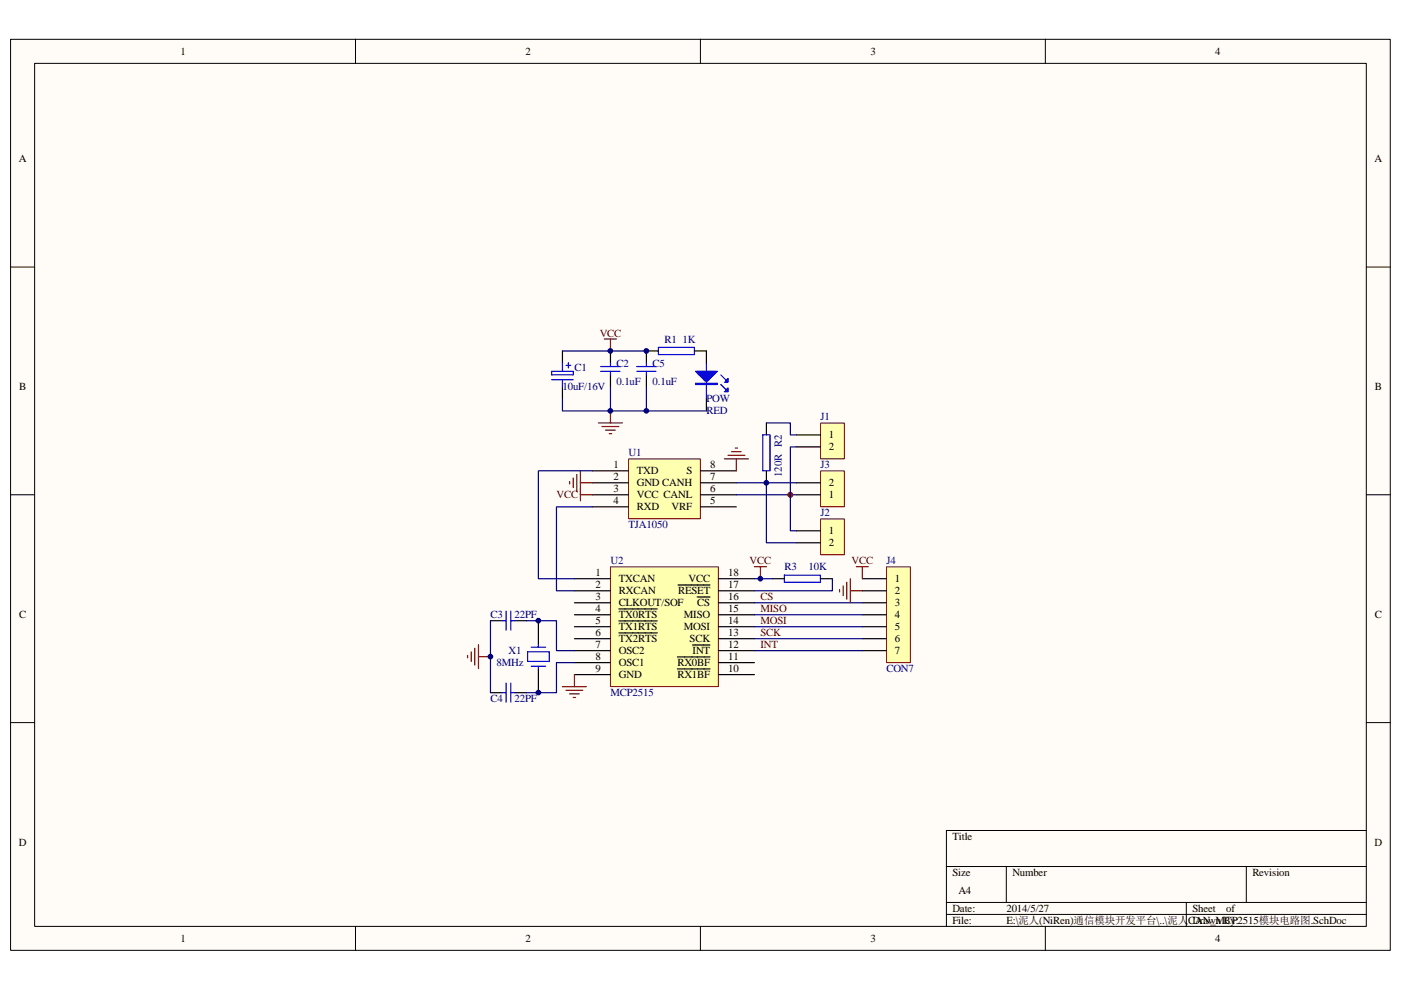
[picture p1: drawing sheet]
<svg xmlns="http://www.w3.org/2000/svg" width="297mm" height="210mm" viewBox="0 0 297 210" stroke-linecap="round" stroke-linejoin="round" font-family="sans-serif">
<path d="M2.3 8.4h292.5v193.2h-292.5z" fill="#fffcf8"/>
<path d="M2.2 8.3h292.6v193.3h-292.6z" fill="none" stroke="#000" stroke-width=".21"/>
<path d="M7.4 13.5h282.3v183h-282.3z" fill="#fffcf8"/>
<g fill="none" stroke="#000" stroke-width=".21">
<path d="M7.3 13.4h282.4v183.1h-282.4zM75.4 8.3v5.1M148.5 8.3v5.1M221.6 8.3v5.1M2.2 56.6h5.1M289.7 56.6h5.1M2.2 104.9h5.1M289.7 104.9h5.1M2.2 153.3h5.1M289.7 153.3h5.1M289.7 176.1h-89v20.4M75.4 196.5v5.1"/>
<path d="M148.5 196.5v5.1M200.7 183.8h89M200.7 191.4h89M200.7 194h89M213.4 183.8v7.6M221.6 196.5v5.1M251.5 191.4v5.1M264.2 183.8v7.6"/>
</g>
<circle cx="167.6" cy="104.9" r=".49" fill="#000080" stroke="#000080" stroke-width=".21"/>
<path d="M129.5 120.2h22.8v25.4h-22.8z" fill="#ffffb0"/>
<path d="M129.4 120.2h22.9v25.4h-22.9z" fill="none" stroke="#800000" stroke-width=".21"/>
<g fill="none" stroke="#000" stroke-width=".25">
<path d="M121.8 122.7h7.6M121.8 125.3h7.6M121.8 127.8h7.6M121.8 130.4h7.6M121.8 132.9h7.6M121.8 135.5h7.6M121.8 138h7.6M131.2 129.2h8.1M131.2 131.7h8.1M131.2 134.2h8.1M143.6 139.3h6.9M143.8 124.1h6.7"/>
<path d="M146.8 136.8h3.7M147.8 126.6h2.7M152.3 122.7h7.7M152.3 125.3h7.7M152.3 127.8h7.7M152.3 130.4h7.7M152.3 132.9h7.7M152.3 135.5h7.7M152.3 138h7.7M121.8 140.5h7.6M121.8 143.1h7.6M143.6 141.9h6.9"/>
<path d="M152.3 140.5h7.7M152.3 143.1h7.7"/>
</g>
<path d="M133.3 97.4h15.2v12.6h-15.2z" fill="#ffffb0"/>
<path d="M133.3 97.3h15.2v12.7h-15.2z" fill="none" stroke="#800000" stroke-width=".21"/>
<g fill="none" stroke="#000" stroke-width=".25">
<path d="M119.2 74.4v2.6M129.4 74.4v2.6M129.4 79.5v2.6M137.1 74.4h2.5M147.2 74.4h2.6v2.6M119.2 82.1v2.5M125.6 99.9h7.6M148.5 99.9h7.6M149.8 84.6v2.6M162.5 89.7v2.5M162.5 99.9v2.5M125.6 102.4h7.6"/>
<path d="M125.6 104.9h7.6M125.6 107.5h7.6M148.5 102.4h7.6M148.5 104.9h7.6M148.5 107.5h7.6M104 131.7h2.5M109.1 131.7h2.5M114.1 131.7v5M163.8 122.7h2.5M173.9 122.7h2.6M104 146.9h2.5M109.1 146.9h2.5"/>
<path d="M114.1 141.8v5.1"/>
</g>
<g fill="none" stroke="#00f" stroke-width=".25">
<path d="M117 78.8h4.5v.7h-4.5zM119.2 77v1.8M120 77.5h1M120.5 77v1M127.4 78.8h4.1M127.4 77.7h4.1M129.4 77v.7M129.4 78.8v.7M139.6 73.7h7.6v1.5h-7.6zM147.7 79h4.1M148 78.8v.5h3.6v-.5M148.2 78.8v.7h3.1v-.7"/>
<path d="M148.5 78.8v1h2.5v-1M148.8 78.8v1.2h2v-1.2M149 78.8v1.5h1.5v-1.5M149.3 78.8v1.7h1v-1.7M149.5 78.8v2M149.8 77v7.6M150 78.8v2M152.8 79.5l1 1M117 80.5h4.5M119.2 80.5v1.6M147.5 81.3h4.6v.3h-4.6zM149.5 81.3v.3"/>
<path d="M149.5 80.8h.5M150 80.8l2.1-2h-4.6l2 2M150 81.3v.3M152.8 81.6l1 1M153.8 80.5h.5M153.8 82.8h.5M153.8 82.6h.5M153.8 80.8h.5M153.8 80.5v.5M153.8 82.6v.5M154.1 83.1v-.5l.2-.3v.8h-.7M154.1 81v-.5l.2-.2v.7h-.7"/>
<path d="M161.7 92.2h1.6v7.7h-1.6zM106.5 131.7h.8M107.3 129.6v4.1M108.3 129.6v4.1M108.3 131.7h.8M111.9 138.3h4.6v2h-4.6zM112.6 137.2h3.1M114.1 136.7v.5M166.3 122h7.6v1.5h-7.6zM106.5 146.9h.8M107.3 144.9v4M108.3 144.9v4"/>
<path d="M108.3 146.9h.8M112.6 141.3h3.1M114.1 141.3v.5"/>
</g>
<g fill="none" stroke="#800000" stroke-width=".25">
<path d="M128.1 71.9h2.6M129.4 71.9v2.5M123.1 99.9v6.3M126.9 89.7h5.1M127.6 90.5h3.6M128.4 91.2h2M129.2 92h.5M129.4 87.2v2.5M153.6 97.3h5.1M154.3 96.6h3.6M155.1 95.8h2M155.9 95h.5"/>
<path d="M156.1 97.3v2.6M120.8 102.2v.5M121.5 101.4v2M122.3 100.6v3.6M123.1 102.4h2.5M123.1 104.9h2.5M99.1 139v.5M99.9 138.3v2M100.7 137.5v3.6M101.4 139.3h2.6M101.4 136.7v5.1M160 120.2h2.5"/>
<path d="M161.2 120.2v2.5"/>
</g>
<path d="M119.2 74.4h17.9M125.6 99.9h-11.5v22.8h7.7M125.6 107.5h-7.6v17.8h3.8M104 131.7v15.2" fill="none" stroke="#000080" stroke-width=".25"/>
<path d="M174 99.9h5v7.6h-5z" fill="#ffffb0"/>
<path d="M174 99.9h5v7.6h-5z" fill="none" stroke="#800000" stroke-width=".21"/>
<path d="M168.8 104.9h5.1M168.8 102.4h5.1" fill="none" stroke="#000" stroke-width=".25"/>
<path d="M156.1 102.4h12.7M156.1 104.9h12.7" fill="none" stroke="#000080" stroke-width=".25"/>
<path d="M188 120.2h5v20.3h-5z" fill="#ffffb0"/>
<path d="M188 120.2h5v20.3h-5z" fill="none" stroke="#800000" stroke-width=".21"/>
<path d="M182.8 122.7h5.1M182.8 125.3h5.1M182.8 127.8h5.1M182.8 130.4h5.1M182.8 132.9h5.1M182.8 135.5h5.1M182.8 138h5.1" fill="none" stroke="#000" stroke-width=".25"/>
<path d="M178 125.1v.5M178.8 124.3v2M179.5 123.5v3.6M180.3 122.7v5.1M180.3 125.3h2.5M181.6 120.2h2.5M182.8 120.2v2.5M119.2 145.6h5.1M120 146.4h3.6M120.8 147.2h2M121.5 147.9h.5M121.8 143.1v2.5" fill="none" stroke="#800000" stroke-width=".25"/>
<path d="M119.2 84.6v2.6h30.6M129.4 82.1v5.1M111.6 131.7h6.4v6.3h3.8M160 122.7h3.8M160 127.8h22.8M160 130.4h22.8M160 132.9h22.8M160 135.5h22.8M160 138h22.8M176.5 122.7v2.6h-16.5M121.8 140.5h-3.8v6.4h-6.4" fill="none" stroke="#000080" stroke-width=".25"/>
<path d="M174 110.1h5v7.6h-5z" fill="#ffffb0"/>
<path d="M174 110.1h5v7.6h-5z" fill="none" stroke="#800000" stroke-width=".21"/>
<path d="M168.8 112.6h5.1M168.8 115.1h5.1" fill="none" stroke="#000" stroke-width=".25"/>
<circle cx="167.6" cy="104.9" r=".49" fill="#800000" stroke="#800000" stroke-width=".21"/>
<path d="M162.5 102.4v12.7h6.3" fill="none" stroke="#000080" stroke-width=".25"/>
<path d="M174 89.7h5v7.6h-5z" fill="#ffffb0"/>
<path d="M174 89.7h5v7.6h-5z" fill="none" stroke="#800000" stroke-width=".21"/>
<path d="M137.1 74.4v2.6M137.1 79.5v2.6M168.8 92.2h5.1M168.8 94.8h5.1" fill="none" stroke="#000" stroke-width=".25"/>
<path d="M137.1 82.1v5.1M162.5 89.7h5.1v2.5h1.2M168.8 94.8h-1.2v17.8h1.2" fill="none" stroke="#000080" stroke-width=".25"/>
<path d="M135 78.8h4.1M135 77.7h4.1M137.1 77v.7M137.1 78.8v.7" fill="none" stroke="#00f" stroke-width=".25"/>
<g fill="#000080" stroke="#000080" stroke-width=".21">
<circle cx="104" cy="139.3" r=".5"/>
<circle cx="114.1" cy="146.9" r=".49"/>
<circle cx="114.1" cy="131.6" r=".49"/>
<circle cx="129.4" cy="87.1" r=".49"/>
<circle cx="129.4" cy="74.4" r=".49"/>
<circle cx="137" cy="87.1" r=".5"/>
<circle cx="137" cy="74.4" r=".5"/>
<circle cx="161.2" cy="122.7" r=".5"/>
<circle cx="162.5" cy="102.4" r=".5"/>
</g>
<g font-size="2.3">
<text x="38.3" y="11.6">1</text>
<text x="111.4" y="11.6">2</text>
<text x="184.5" y="11.6">3</text>
<text x="257.7" y="11.6">4</text>
<text x="4" y="34.5">A</text>
<text x="291.4" y="34.5">A</text>
<text x="4" y="82.8">B</text>
<text x="291.5" y="82.8">B</text>
<text x="175.7" y="93">1</text>
<text x="175.7" y="95.5">2</text>
<text x="130.1" y="99.4">1</text>
<text x="130.1" y="101.9">2</text>
<text x="135" y="100.6">TXD</text>
<text x="145.5" y="100.6">S</text>
<text x="150.6" y="99.4">8</text>
<text x="150.6" y="101.9">7</text>
<text x="130.1" y="104.4">3</text>
<text x="130.1" y="107">4</text>
<text x="135" y="103.2">GND CANH</text>
<text x="135" y="105.7">VCC CANL</text>
<text x="150.6" y="107">5</text>
<text x="150.6" y="104.4">6</text>
<text x="175.7" y="105.7">1</text>
<text x="175.7" y="103.2">2</text>
<text x="135" y="108.2">RXD</text>
<text x="142.4" y="108.2">VRF</text>
<text x="175.7" y="113.3">1</text>
<text x="175.7" y="115.9">2</text>
<text x="126.3" y="122.2">1</text>
<text x="126.3" y="124.8">2</text>
<text x="131.2" y="123.5">TXCAN</text>
<text x="146" y="123.5">VCC</text>
<text x="154.4" y="124.8">17</text>
<text x="154.4" y="122.2">18</text>
<text x="189.7" y="123.5">1</text>
<text x="4" y="131.1">C</text>
<text x="126.3" y="127.3">3</text>
<text x="126.3" y="129.9">4</text>
<text x="131.2" y="126">RXCAN</text>
<text x="131.2" y="128.6">CLKOUT/SOF</text>
<text x="131.2" y="131.1">TX0RTS</text>
<text x="143.8" y="126">RESET</text>
<text x="145" y="131.1">MISO</text>
<text x="147.8" y="128.6">CS</text>
<text x="154.4" y="127.3">16</text>
<text x="154.4" y="129.9">15</text>
<text x="189.7" y="126">2</text>
<text x="189.7" y="128.6">3</text>
<text x="189.7" y="131.1">4</text>
<text x="291.5" y="131.1">C</text>
<text x="126.3" y="132.4">5</text>
<text x="126.3" y="135">6</text>
<text x="126.3" y="137.5">7</text>
<text x="131.2" y="133.7">TX1RTS</text>
<text x="131.2" y="136.2">TX2RTS</text>
<text x="145" y="133.7">MOSI</text>
<text x="146.2" y="136.2">SCK</text>
<text x="154.4" y="135">13</text>
<text x="154.4" y="137.5">12</text>
<text x="154.4" y="132.4">14</text>
<text x="189.7" y="133.7">5</text>
<text x="189.7" y="136.2">6</text>
<text x="126.3" y="140">8</text>
<text x="126.3" y="142.6">9</text>
<text x="131.2" y="138.8">OSC2</text>
<text x="131.2" y="141.3">OSC1</text>
<text x="131.2" y="143.8">GND</text>
<text x="143.6" y="143.8">RX1BF</text>
<text x="143.6" y="141.3">RX0BF</text>
<text x="146.8" y="138.8">INT</text>
<text x="154.4" y="142.6">10</text>
<text x="154.4" y="140">11</text>
<text x="189.7" y="138.8">7</text>
<text x="4" y="179.4">D</text>
<text x="201.9" y="178.1">Title</text>
<text x="291.4" y="179.4">D</text>
<text x="201.9" y="185.8">Size</text>
<text x="214.6" y="185.8">Number</text>
<text x="265.5" y="185.8">Revision</text>
<text x="203.2" y="189.6">A4</text>
<text x="201.9" y="193.4">Date:</text>
<text x="201.9" y="195.9">File:</text>
<text x="213.4" y="193.4">2014/5/27</text>
<text x="213.4" y="195.9">E:\泥泥(NiRen)通通通通通通通通\..\泥泥</text>
<text x="251.9" y="195.9">CAN_MCP2515通通模模模.SchDoc</text>
<text x="252.8" y="195.9">Drawn By:</text>
<text x="252.8" y="193.4">Sheet</text>
<text x="259.9" y="193.4">of</text>
<text x="38.3" y="199.8">1</text>
<text x="111.4" y="199.8">2</text>
<text x="184.5" y="199.8">3</text>
<text x="257.7" y="199.8">4</text>
</g>
<g font-size="2.3" fill="#800000">
<text x="127.1" y="71.4">VCC</text>
<text x="118" y="105.7">VCC</text>
<text x="158.9" y="119.7">VCC</text>
<text x="180.6" y="119.7">VCC</text>
<text x="161.2" y="127.3">CS</text>
<text x="161.2" y="129.9">MISO</text>
<text x="161.2" y="132.4">MOSI</text>
<text x="161.2" y="135">SCK</text>
<text x="161.2" y="137.5">INT</text>
</g>
<g font-size="2.3" fill="#000080">
<text x="130.7" y="77.7">C2</text>
<text x="138.3" y="77.7">C5</text>
<text x="140.9" y="72.7">R1 1K</text>
<text x="119.2" y="82.8">10uF/16V</text>
<text x="121.8" y="78.8">C1</text>
<text x="130.7" y="81.6">0.1uF</text>
<text x="138.3" y="81.6">0.1uF</text>
<text x="149.8" y="85.4">POW</text>
<text x="149.8" y="87.9">RED</text>
<text x="173.9" y="89.2">J1</text>
<text x="133.2" y="96.8">U1</text>
<text x="165.8" y="101.2" transform="rotate(-90 165.8 101.2)">120R R2</text>
<text x="173.9" y="99.4">J3</text>
<text x="133.2" y="112.1">TJA1050</text>
<text x="173.9" y="109.5">J2</text>
<text x="129.4" y="119.7">U2</text>
<text x="187.9" y="119.7">J4</text>
<text x="166.3" y="121">R3</text>
<text x="171.4" y="121">10K</text>
<text x="104" y="131.1">C3</text>
<text x="109.1" y="131.1">22PF</text>
<text x="105.3" y="141.3">8MHz</text>
<text x="107.8" y="138.8">X1</text>
<text x="187.9" y="142.6">CON7</text>
<text x="104" y="148.9">C4</text>
<text x="109.1" y="148.9">22PF</text>
<text x="129.4" y="147.7">MCP2515</text>
</g>
</svg>
